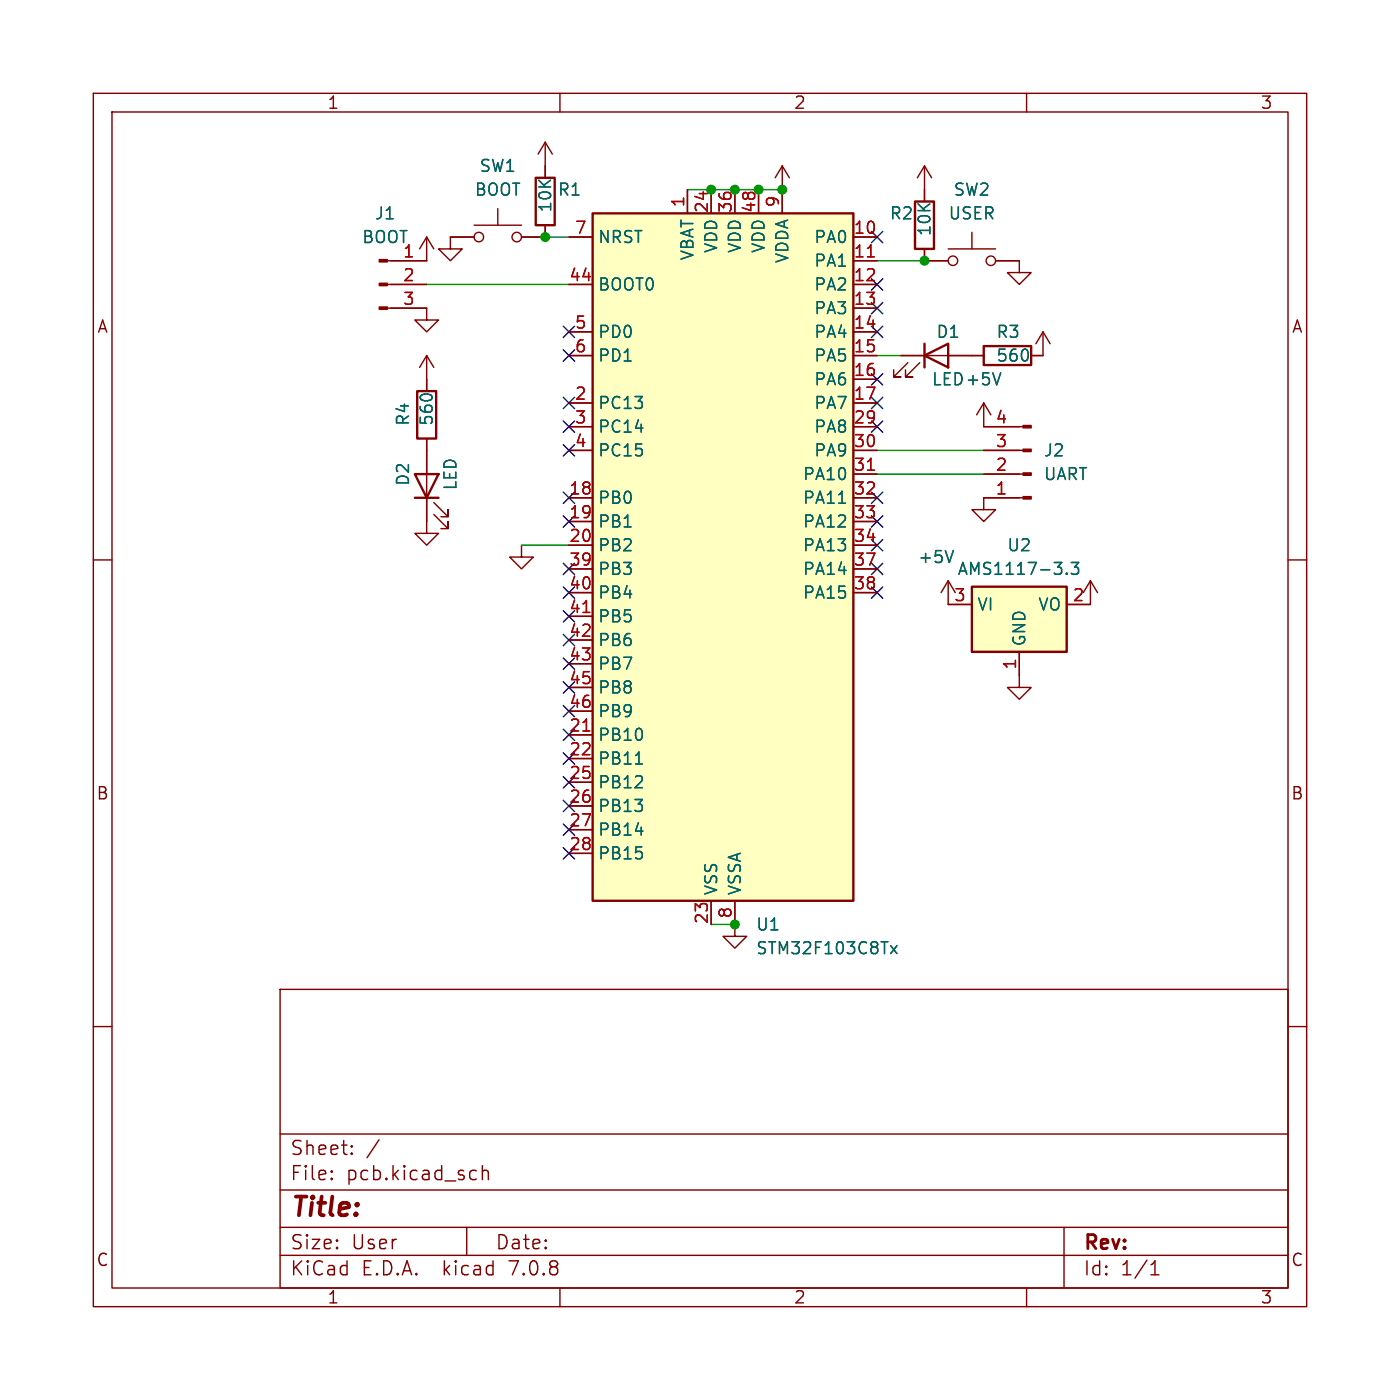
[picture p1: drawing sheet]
<svg xmlns="http://www.w3.org/2000/svg" width="150mm" height="150mm" viewBox="0 0 150 150" stroke-linecap="round" stroke-linejoin="round" font-family="sans-serif">
<g fill="none" stroke="#840000" stroke-width=".15">
<path d="M10 10h130v130h-130zM12 12h126v126h-126zM58.4 15.2l-.7 1.3M58.4 15.2v3.9M58.4 15.2l.8 1.3M60 10v2M83.8 17.8v5.1M83.8 17.8l-.7 1.3M83.8 17.8l.8 1.3M99.1 17.8v3.8M99.1 17.8l-.8 1.3M99.1 17.8l.7 1.3"/>
<path d="M110 10v2M41.5 33h4.2v1.3h1.3l-1.3 1.3-1.3-1.3h1.3M41.5 30.5h4.2M45.7 25.4v2.5h-4.2M45.7 38.1v3.8M45.7 38.1l-.7 1.3M45.7 38.1l.8 1.3M45.7 25.4l-.7 1.3M45.7 25.4l.8 1.3M50.8 25.4h-2.5v1.3h1.2l-1.2 1.2-1.3-1.2h1.3M50.8 24.1h5.1M53.3 22.4v1.7"/>
<path d="M58.4 24.1v1.3h-2.5M61 25.4h2.5M61 30.5h2.5M61 35.6h2.5M61 38.1h2.5M73.7 20.3v2.6M76.2 20.3v2.6M78.7 20.3v2.6M81.3 20.3v2.6M91.4 27.9h2.6M91.4 25.4h2.6M91.4 30.5h2.6"/>
<path d="M91.4 33h2.6M91.4 35.6h2.6M91.4 38.1h2.6M96.5 38.1h8.9M97.3 38.9l-1.5 1.5h.7h-.7v-.8M98.6 38.9l-1.6 1.5h.8h-.8v-.8M99.1 26.7v1.2h2.5M101.6 26.7h5.1M104.1 24.9v1.8M106.7 27.9h2.5v1.3h1.3l-1.3 1.3-1.3-1.3h1.3M111.8 35.6v2.5h-1.3M111.8 35.6l-.8 1.2"/>
<path d="M111.8 35.6l.7 1.2M10 60h2M45.7 47v10.1h1.3l-1.3 1.3-1.3-1.3h1.3M46.5 55.1l1.5 1.5v-.7v.7h-.8M46.5 53.8l1.5 1.6v-.8v.8h-.8M55.9 58.4v1.3h1.2l-1.2 1.3-1.3-1.3h1.3M61 43.2h2.5M61 53.3h2.5M61 55.9h2.5M61 58.4h2.5M61 45.7h2.5M61 48.3h2.5"/>
<path d="M91.4 40.6h2.6M91.4 43.2h2.6M91.4 53.3h2.6M91.4 55.9h2.6M91.4 58.4h2.6M91.4 45.7h2.6M91.4 48.3h2.6M91.4 50.8h2.6M105.4 43.2v2.5h4.2M105.4 48.3h4.2M105.4 50.8h4.2M105.4 43.2l-.8 1.2"/>
<path d="M105.4 43.2l.8 1.2M109.6 53.3h-4.2v1.3h1.3l-1.3 1.3-1.3-1.3h1.3M138 60h2M61 78.7h2.5M61 61h2.5M61 63.5h2.5M61 66h2.5M61 68.6h2.5M61 71.1h2.5M61 73.7h2.5M61 76.2h2.5M91.4 61h2.6"/>
<path d="M91.4 63.5h2.6M101.6 62.2v2.6h2.5M101.6 62.2l-.8 1.3M101.6 62.2l.8 1.3M109.2 69.8v3.9h1.3l-1.3 1.2-1.3-1.2h1.3M116.8 62.2v2.6h-2.5M116.8 62.2l-.7 1.3M116.8 62.2l.8 1.3M61 81.3h2.5M61 83.8h2.5M61 86.4h2.5M61 88.9h2.5"/>
<path d="M61 91.4h2.5M76.2 96.5v2.6M78.7 96.5v3.8h1.3l-1.3 1.3-1.2-1.3h1.2M10 110h2M30 106h108v32h-108zM138 110h2M30 134.5h108M30 131.5h108M30 127.5h108M30 121.5h108M35.5 126.3h.1l-.1 .1M35.5 126.3v.1"/>
<path d="M35.5 125.5v.1M35.5 125.5h.1l-.1 .1M37.7 123.6h.1l-.1 .1M37.7 123.6h-.1l.1 .1M37.7 122.8v.1M37.7 123.6v.1M37.7 122.8h.1l-.1 .1M37.7 122.8h-.1l.1 .1M40.6 122.1l-1.3 2M50 131.5v3M50.9 125.4l.1 .1M51 126.3l-.1 .1"/>
<path d="M51.7 124.9v1.5M51.7 125.5a.37 .37 0 0 1 .6 .1v.8M60 138v2M110 138v2M114 131.5v6.5M123.3 136.6h.9M123.3 135.5l.5-.4v1.5"/>
<circle cx="51.3" cy="25.4" r=".51"/>
<circle cx="55.4" cy="25.4" r=".51"/>
<circle cx="102.1" cy="27.9" r=".51"/>
<circle cx="106.2" cy="27.9" r=".51"/>
</g>
<path d="M57.4 19.1h2v5h-2zM63.5 22.9h27.9v73.6h-27.9zM98 21.6h2.1v5.1h-2.1zM99.1 38.1l2.5-1.3v2.6zM99.1 36.8v2.6M105.4 37.1h5.1v2h-5.1zM44.4 50.8h2.6l-1.3 2.5zM44.4 53.3h2.6M44.7 41.9h2v5.1h-2zM104.1 62.9h10.2v6.9h-10.2z" fill="none" stroke="#840000" stroke-width=".25"/>
<g fill="#ffffc2" stroke="#ffffc2" stroke-width=".11">
<path d="M63.5 22.9h27.9v73.6h-27.9z"/>
<path d="M104.1 62.9h10.2v6.9h-10.2z"/>
</g>
<path d="M93 27.5h.7M93 50.4h.7M62.5 78.3h.7M62.5 65.6h.7" fill="none" stroke="#a90000" stroke-width=".15"/>
<path d="M107.2 39.9l-.4 1.3M89.9 53.9h.7M102.1 59l-.4 1.3M114.3 61.4l.1 .1h-.1M114.3 61.4l-.1 .1h.1M114.3 61.4v.1M114.8 60.3h.8l-.5 .5a.34 .34 0 0 1 .5 .2v.3l-.2 .2h-.4l-.2-.1M68.1 81.9h.7M95.4 101.3l.7 .9M96.1 101.3l-.7 .9" fill="none" stroke="#006464" stroke-width=".15"/>
<g fill="#840000" stroke="#840000" stroke-width=".15">
<path d="M40.6 32.9h.9v.2h-.9z"/>
<path d="M40.6 30.4h.9v.2h-.9z"/>
<path d="M40.6 27.8h.9v.3h-.9z"/>
<path d="M109.6 45.6h.9v.2h-.9z"/>
<path d="M109.6 48.1h.9v.3h-.9z"/>
<path d="M109.6 50.7h.9v.2h-.9z"/>
<path d="M109.6 53.2h.9v.3h-.9z"/>
</g>
<path d="M45.7 30.5h15.3M58.4 25.4h2.6M73.7 20.3h10.1M94 38.1h2.5M94 27.9h5.1M55.9 58.4h5.1M94 50.8h11.4M94 48.3h11.4M76.2 99.1h2.5" fill="none" stroke="#009600" stroke-width=".15"/>
<g fill="none" stroke="#000084" stroke-width=".15">
<path d="M60.4 37.5l1.2 1.2M60.4 35l1.2 1.2M61.6 37.5l-1.2 1.2M61.6 35l-1.2 1.2M93.4 24.8l1.2 1.2M93.4 29.9l1.2 1.2M93.4 35l1.2 1.2M93.4 32.4l1.2 1.2M94.6 29.9l-1.2 1.2M94.6 24.8l-1.2 1.2M94.6 35l-1.2 1.2M94.6 32.4l-1.2 1.2"/>
<path d="M60.4 55.3l1.2 1.2M60.4 52.7l1.2 1.2M60.4 47.7l1.2 1.2M60.4 42.6l1.2 1.2M60.4 45.1l1.2 1.2M61.6 55.3l-1.2 1.2M61.6 52.7l-1.2 1.2M61.6 47.7l-1.2 1.2M61.6 42.6l-1.2 1.2M61.6 45.1l-1.2 1.2M93.4 40l1.2 1.2M93.4 42.6l1.2 1.2"/>
<path d="M93.4 52.7l1.2 1.2M93.4 57.8l1.2 1.2M93.4 55.3l1.2 1.2M93.4 45.1l1.2 1.2M94.6 40l-1.2 1.2M94.6 45.1l-1.2 1.2M94.6 42.6l-1.2 1.2M94.6 52.7l-1.2 1.2M94.6 57.8l-1.2 1.2M94.6 55.3l-1.2 1.2M60.4 73.1l1.2 1.2M60.4 65.4l1.2 1.2"/>
<path d="M60.4 70.5l1.2 1.2M60.4 78.1l1.2 1.2M60.4 75.6l1.2 1.2M60.4 62.9l1.2 1.2M60.4 60.4l1.2 1.2M60.4 68l1.2 1.2M61.6 73.1l-1.2 1.2M61.6 65.4l-1.2 1.2M61.6 70.5l-1.2 1.2M61.6 78.1l-1.2 1.2M61.6 75.6l-1.2 1.2M61.6 62.9l-1.2 1.2"/>
<path d="M61.6 60.4l-1.2 1.2M61.6 68l-1.2 1.2M93.4 60.4l1.2 1.2M93.4 62.9l1.2 1.2M94.6 60.4l-1.2 1.2M94.6 62.9l-1.2 1.2M60.4 85.8l1.2 1.2M60.4 83.2l1.2 1.2M60.4 80.7l1.2 1.2M60.4 88.3l1.2 1.2M60.4 90.8l1.2 1.2M61.6 85.8l-1.2 1.2"/>
<path d="M61.6 90.8l-1.2 1.2M61.6 88.3l-1.2 1.2M61.6 83.2l-1.2 1.2M61.6 80.7l-1.2 1.2"/>
</g>
<g fill="#009600" stroke="#009600" stroke-width=".15">
<circle cx="81.3" cy="20.3" r=".46"/>
<circle cx="83.8" cy="20.3" r=".46"/>
<circle cx="99.1" cy="27.9" r=".46"/>
<circle cx="78.7" cy="20.3" r=".46"/>
<circle cx="76.2" cy="20.3" r=".46"/>
<circle cx="58.4" cy="25.4" r=".46"/>
<circle cx="78.7" cy="99.1" r=".46"/>
</g>
<text font-size="2.8" fill="#840000" x="31" y="130.9">Title:</text>
<g font-size="2.1" fill="#840000">
<text x="31" y="124">Sheet:</text>
<text x="31" y="126.7">File:</text>
<text x="37.1" y="126.7">pcb.kicad_sch</text>
<text x="31" y="136.9">KiCad</text>
<text x="31" y="134.1">Size:</text>
<text x="37.7" y="134.1">User</text>
<text x="38.7" y="136.9">E.D.A.</text>
<text x="47.6" y="136.9">kicad</text>
<text x="53" y="134.1">Date:</text>
<text x="54.9" y="136.9">7.0.8</text>
<text x="116" y="134.3">Rev:</text>
<text x="116" y="136.9">Id:</text>
<text x="120.1" y="136.9">1/1</text>
</g>
<g font-size="1.8" fill="#840000">
<text x="35" y="11.9">1</text>
<text x="85" y="11.9">2</text>
<text x="135" y="11.9">3</text>
<text x="10.3" y="35.9">A</text>
<text x="138.4" y="35.9">A</text>
<text x="10.3" y="85.9">B</text>
<text x="138.3" y="85.9">B</text>
<text x="10.3" y="135.9">C</text>
<text x="138.3" y="135.9">C</text>
<text x="35" y="139.9">1</text>
<text x="85" y="139.9">2</text>
<text x="135" y="139.9">3</text>
</g>
<g font-size="1.8" fill="#006464">
<text x="40.1" y="23.7">J1</text>
<text x="50.8" y="21.2">BOOT</text>
<text x="51.3" y="18.6">SW1</text>
<text x="59.3" y="22.9" transform="rotate(-90 59.3 22.9)">10K</text>
<text x="59.7" y="21.2">R1</text>
<text x="95.3" y="23.7">R2</text>
<text x="101.6" y="23.7">USER</text>
<text x="102.1" y="21.2">SW2</text>
<text x="38.7" y="26.3">BOOT</text>
<text x="64" y="26.3">NRST</text>
<text x="74.5" y="28" transform="rotate(-90 74.5 28)">VBAT</text>
<text x="77.1" y="27.2" transform="rotate(-90 77.1 27.2)">VDD</text>
<text x="79.6" y="27.2" transform="rotate(-90 79.6 27.2)">VDD</text>
<text x="82.1" y="27.2" transform="rotate(-90 82.1 27.2)">VDD</text>
<text x="84.7" y="28.3" transform="rotate(-90 84.7 28.3)">VDDA</text>
<text x="87.2" y="26.3">PA0</text>
<text x="87.2" y="28.8">PA1</text>
<text x="99.9" y="25.4" transform="rotate(-90 99.9 25.4)">10K</text>
<text x="64" y="31.3">BOOT0</text>
<text x="87.2" y="31.3">PA2</text>
<text x="87.2" y="33.9">PA3</text>
<text x="64" y="36.4">PD0</text>
<text x="64" y="39">PD1</text>
<text x="87.2" y="36.4">PA4</text>
<text x="87.2" y="39">PA5</text>
<text x="87.2" y="41.5">PA6</text>
<text x="99.8" y="41.5">LED+5V</text>
<text x="100.3" y="36.4">D1</text>
<text x="106.7" y="36.4">R3</text>
<text x="106.7" y="39">560</text>
<text x="44" y="45.7" transform="rotate(-90 44 45.7)">R4</text>
<text x="46.6" y="45.7" transform="rotate(-90 46.6 45.7)">560</text>
<text x="64" y="44">PC13</text>
<text x="64" y="46.6">PC14</text>
<text x="87.2" y="44">PA7</text>
<text x="87.2" y="46.6">PA8</text>
<text x="44" y="52.1" transform="rotate(-90 44 52.1)">D2</text>
<text x="49.1" y="52.6" transform="rotate(-90 49.1 52.6)">LED</text>
<text x="64" y="49.1">PC15</text>
<text x="86" y="51.7">PA10</text>
<text x="87.2" y="49.1">PA9</text>
<text x="111.8" y="49.1">J2</text>
<text x="111.8" y="51.7">UART</text>
<text x="64" y="54.2">PB0</text>
<text x="64" y="56.7">PB1</text>
<text x="64" y="59.3">PB2</text>
<text x="86" y="54.2">PA11</text>
<text x="86" y="56.7">PA12</text>
<text x="86" y="59.3">PA13</text>
<text x="107.8" y="59.3">U2</text>
<text x="64" y="61.8">PB3</text>
<text x="64" y="64.4">PB4</text>
<text x="86" y="61.8">PA14</text>
<text x="86" y="64.4">PA15</text>
<text x="98.3" y="60.6">+5V</text>
<text x="102.5" y="61.8">AMS1117-3.3</text>
<text x="104.6" y="65.6">VI</text>
<text x="111.2" y="65.6">VO</text>
<text x="64" y="66.9">PB5</text>
<text x="64" y="69.4">PB6</text>
<text x="64" y="72">PB7</text>
<text x="110.1" y="69.3" transform="rotate(-90 110.1 69.3)">GND</text>
<text x="64" y="74.5">PB8</text>
<text x="64" y="77.1">PB9</text>
<text x="64" y="79.6">PB10</text>
<text x="64" y="82.1">PB11</text>
<text x="64" y="84.7">PB12</text>
<text x="64" y="87.2">PB13</text>
<text x="64" y="89.8">PB14</text>
<text x="64" y="92.3">PB15</text>
<text x="77.1" y="96" transform="rotate(-90 77.1 96)">VSS</text>
<text x="79.6" y="96" transform="rotate(-90 79.6 96)">VSSA</text>
<text x="80.9" y="99.9">U1</text>
<text x="80.9" y="102.5">STM32F103C8Tx</text>
</g>
<g font-size="1.8" fill="#a90000">
<text x="73.4" y="22.3" transform="rotate(-90 73.4 22.3)">1</text>
<text x="75.9" y="22.9" transform="rotate(-90 75.9 22.9)">24</text>
<text x="78.5" y="22.9" transform="rotate(-90 78.5 22.9)">36</text>
<text x="81" y="22.9" transform="rotate(-90 81 22.9)">48</text>
<text x="83.6" y="22.3" transform="rotate(-90 83.6 22.3)">9</text>
<text x="43.1" y="27.7">1</text>
<text x="61.5" y="25.1">7</text>
<text x="91.4" y="25.1">10</text>
<text x="91.4" y="27.7">11</text>
<text x="43.1" y="30.2">2</text>
<text x="43.1" y="32.8">3</text>
<text x="60.9" y="30.2">44</text>
<text x="61.5" y="35.3">5</text>
<text x="91.4" y="30.2">12</text>
<text x="91.4" y="32.8">13</text>
<text x="91.4" y="35.3">14</text>
<text x="61.5" y="37.8">6</text>
<text x="91.4" y="37.8">15</text>
<text x="91.4" y="40.4">16</text>
<text x="61.5" y="42.9">2</text>
<text x="61.5" y="45.5">3</text>
<text x="91.4" y="42.9">17</text>
<text x="91.4" y="45.5">29</text>
<text x="106.6" y="45.5">4</text>
<text x="60.9" y="53.1">18</text>
<text x="61.5" y="48">4</text>
<text x="91.4" y="48">30</text>
<text x="91.4" y="50.5">31</text>
<text x="91.4" y="53.1">32</text>
<text x="106.6" y="53.1">1</text>
<text x="106.6" y="50.5">2</text>
<text x="106.6" y="48">3</text>
<text x="60.9" y="55.6">19</text>
<text x="60.9" y="58.2">20</text>
<text x="91.4" y="55.6">33</text>
<text x="91.4" y="58.2">34</text>
<text x="60.9" y="60.7">39</text>
<text x="60.9" y="63.2">40</text>
<text x="60.9" y="65.8">41</text>
<text x="91.4" y="60.7">37</text>
<text x="91.4" y="63.2">38</text>
<text x="102.2" y="64.5">3</text>
<text x="114.9" y="64.5">2</text>
<text x="60.9" y="68.3">42</text>
<text x="60.9" y="70.9">43</text>
<text x="109" y="71.8" transform="rotate(-90 109 71.8)">1</text>
<text x="60.9" y="73.4">45</text>
<text x="60.9" y="75.9">46</text>
<text x="60.9" y="78.5">21</text>
<text x="60.9" y="81">22</text>
<text x="60.9" y="83.6">25</text>
<text x="60.9" y="86.1">26</text>
<text x="60.9" y="88.6">27</text>
<text x="60.9" y="91.2">28</text>
<text x="75.9" y="99.1" transform="rotate(-90 75.9 99.1)">23</text>
<text x="78.5" y="98.5" transform="rotate(-90 78.5 98.5)">8</text>
</g>
</svg>
